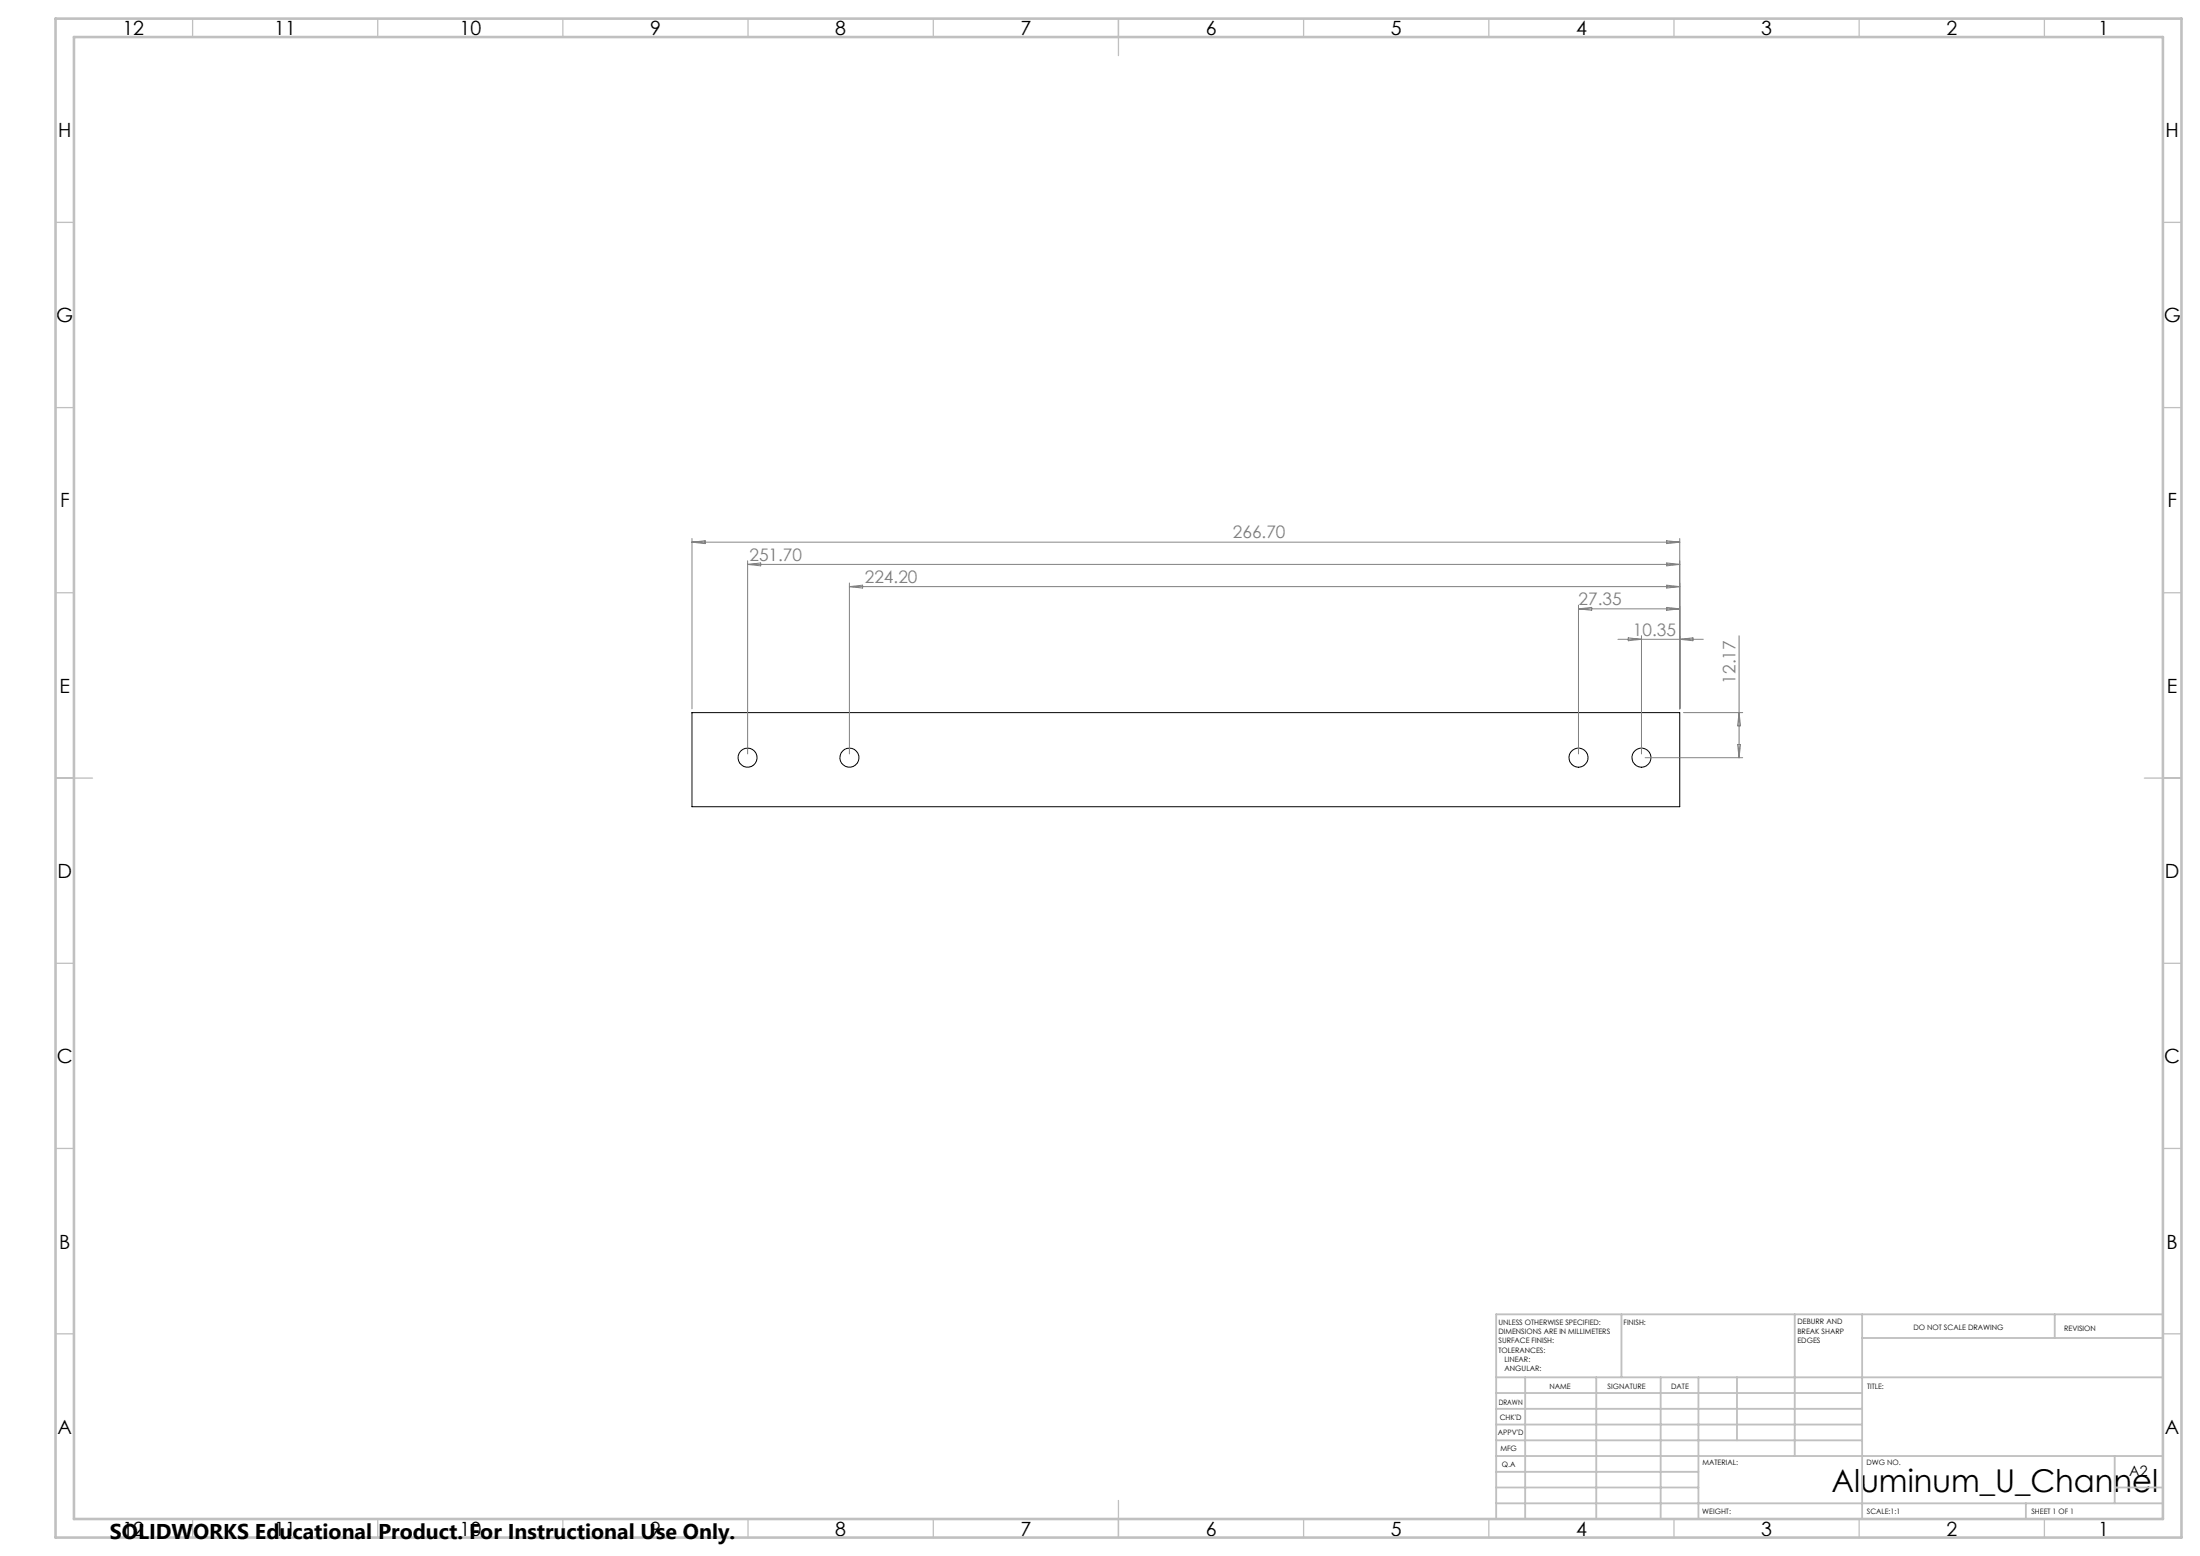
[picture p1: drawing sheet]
<svg xmlns="http://www.w3.org/2000/svg" width="594mm" height="420mm" viewBox="0 0 594 420" stroke-linecap="round" stroke-linejoin="round" font-family="sans-serif">
<g fill="none" stroke="#000" stroke-width=".27">
<path d="M186.8 192.4h266.7v25.4h-266.7z"/>
<circle cx="201.8" cy="204.5" r="2.57"/>
<circle cx="229.3" cy="204.5" r="2.58"/>
<circle cx="426.2" cy="204.5" r="2.58"/>
<circle cx="443.2" cy="204.5" r="2.58"/>
</g>
<g fill="none" stroke="#808080" stroke-width=".27">
<path d="M186.8 145.4v45.9M186.8 146.3h266.7M186.8 146.3l3.6-.3v.7zM201.9 151.4v52.1M201.9 152.3h251.6M201.9 152.3l3.5-.3v.7zM229.3 157.4v46.1M229.3 158.3h224.2M229.3 158.3l3.6-.3v.7zM450 158l3.5 .3-3.5 .4zM450 146l3.5 .3-3.5 .4zM450 152l3.5 .3-3.5 .4z"/>
<path d="M453.5 145.4v45.9M426.2 163.4v40.1M426.2 164.3h27.3M426.2 164.3l3.6-.3v.7zM436.8 172.6h23.1M439.6 172.2l3.6 .4-3.6 .3zM443.2 171.6v31.9M450 164l3.5 .3-3.5 .4zM453.5 172.6l3.6-.4v.7zM469.5 171.6v32.9M454.6 192.4h15.9M469.5 192.4l.4 3.5h-.7z"/>
<path d="M444.2 204.5h26.3M469.2 201h.7l-.4 3.5z"/>
</g>
<g fill="none" stroke="#c0c0c0" stroke-width=".35">
<path d="M52 5v5M102 5v5M152 5v5M202 5v5M252 5v5M302 5v10M352 5v5M402 5v5M452 5v5M502 5v5M552 5v5M15 60h5"/>
<path d="M584 60h5M15 110h5M584 110h5M15 160h5M584 160h5M15 210h10M579 210h10M15 260h5M584 260h5M15 310h5M584 310h5M15 360h5"/>
<path d="M584 360h5M52 410v5M102 410v5M152 410v5M202 410v5M252 410v5M302 405v10M352 410v5M402 410v5M452 410v5M502 410v5M552 410v5"/>
</g>
<g fill="none" stroke="#c0c0c0" stroke-width=".5">
<path d="M437.8 354.8v17M484.6 354.8v38.2M502.8 354.8v55.2M554.8 354.8v6.4M584 354.8h-180v55.2M404 371.8h180M404 376h98.8M411.8 371.8v38.2M431 371.8v38.2M448.4 371.8v38.2M458.6 371.8v38.2M469 371.8v17"/>
<path d="M502.8 361.2h81.2M404 388.8h98.8M404 384.5h98.8M404 380.3h98.8M404 397.3h54.6M404 393h180M571 393v12.8M404 405.8h180M404 401.5h54.6M547 405.8v4.2M571 401.5h13"/>
</g>
<path d="M15 5h574v410h-574zM20 10h564v400h-564z" fill="none" stroke="#c0c0c0" stroke-width=".7"/>
<text font-size="8.5" x="494.5" y="402.7">Aluminum_U_Channel</text>
<text font-size="5.8" x="29.7" y="415.3">SOLIDWORKS Educational Product. For Instructional Use Only.</text>
<g font-size="5.3">
<text x="33.1" y="9.5">12</text>
<text x="74.1" y="9.5">11</text>
<text x="124.1" y="9.5">10</text>
<text x="175.5" y="9.5">9</text>
<text x="225.5" y="9.5">8</text>
<text x="275.5" y="9.5">7</text>
<text x="325.5" y="9.5">6</text>
<text x="375.5" y="9.5">5</text>
<text x="425.5" y="9.5">4</text>
<text x="475.5" y="9.5">3</text>
<text x="525.5" y="9.5">2</text>
<text x="566.5" y="9.5">1</text>
<text x="15.7" y="37">H</text>
<text x="584.7" y="37">H</text>
<text x="15.2" y="87">G</text>
<text x="584.2" y="87">G</text>
<text x="16.2" y="137">F</text>
<text x="585.2" y="137">F</text>
<text x="16.1" y="187">E</text>
<text x="585.1" y="187">E</text>
<text x="15.5" y="237">D</text>
<text x="584.5" y="237">D</text>
<text x="15.4" y="287">C</text>
<text x="584.4" y="287">C</text>
<text x="16" y="337.1">B</text>
<text x="585" y="337.1">B</text>
<text x="15.5" y="387">A</text>
<text x="584.5" y="387">A</text>
<text x="33.1" y="414.5">12</text>
<text x="74.1" y="414.5">11</text>
<text x="124.1" y="414.5">10</text>
<text x="175.5" y="414.5">9</text>
<text x="225.5" y="414.5">8</text>
<text x="275.5" y="414.5">7</text>
<text x="325.5" y="414.5">6</text>
<text x="375.5" y="414.5">5</text>
<text x="425.5" y="414.5">4</text>
<text x="475.5" y="414.5">3</text>
<text x="525.5" y="414.5">2</text>
<text x="566.5" y="414.5">1</text>
</g>
<g font-size="4.7" fill="#808080">
<text x="332.9" y="145.3">266.70</text>
<text x="202.3" y="151.3">251.70</text>
<text x="233.5" y="157.3">224.20</text>
<text x="426.2" y="163.3">27.35</text>
<text x="440.9" y="171.5">10.35</text>
<text x="468.5" y="184.5" transform="rotate(-90 468.5 184.5)">12.17</text>
</g>
<text font-size="3.9" x="574.9" y="398.5">A2</text>
<g font-size="2">
<text x="404.6" y="357.6">UNLESS OTHERWISE SPECIFIED:</text>
<text x="438.4" y="357.6">FINISH:</text>
<text x="485.3" y="357.5">DEBURR AND</text>
<text x="485.3" y="360">BREAK SHARP</text>
<text x="516.6" y="359">DO NOT SCALE DRAWING</text>
<text x="557.3" y="359.2">REVISION</text>
<text x="404.6" y="360.1">DIMENSIONS ARE IN MILLIMETERS</text>
<text x="404.6" y="362.6">SURFACE FINISH:</text>
<text x="404.6" y="365.1">TOLERANCES:</text>
<text x="485.3" y="362.5">EDGES</text>
<text x="406.2" y="367.6">LINEAR:</text>
<text x="406.2" y="370.1">ANGULAR:</text>
<text x="418.3" y="375">NAME</text>
<text x="434" y="374.9">SIGNATURE</text>
<text x="451.2" y="374.9">DATE</text>
<text x="504.1" y="374.9">TITLE:</text>
<text x="404.6" y="379.1">DRAWN</text>
<text x="404.9" y="383.3">CHK'D</text>
<text x="404.4" y="387.4">APPV'D</text>
<text x="405.1" y="391.8">MFG</text>
<text x="405.5" y="396">Q.A</text>
<text x="459.6" y="395.5">MATERIAL:</text>
<text x="504" y="395.5">DWG NO.</text>
<text x="459.6" y="408.5">WEIGHT:</text>
<text x="504.1" y="408.6">SCALE:1:1</text>
<text x="548.5" y="408.6">SHEET 1 OF 1</text>
</g>
</svg>
